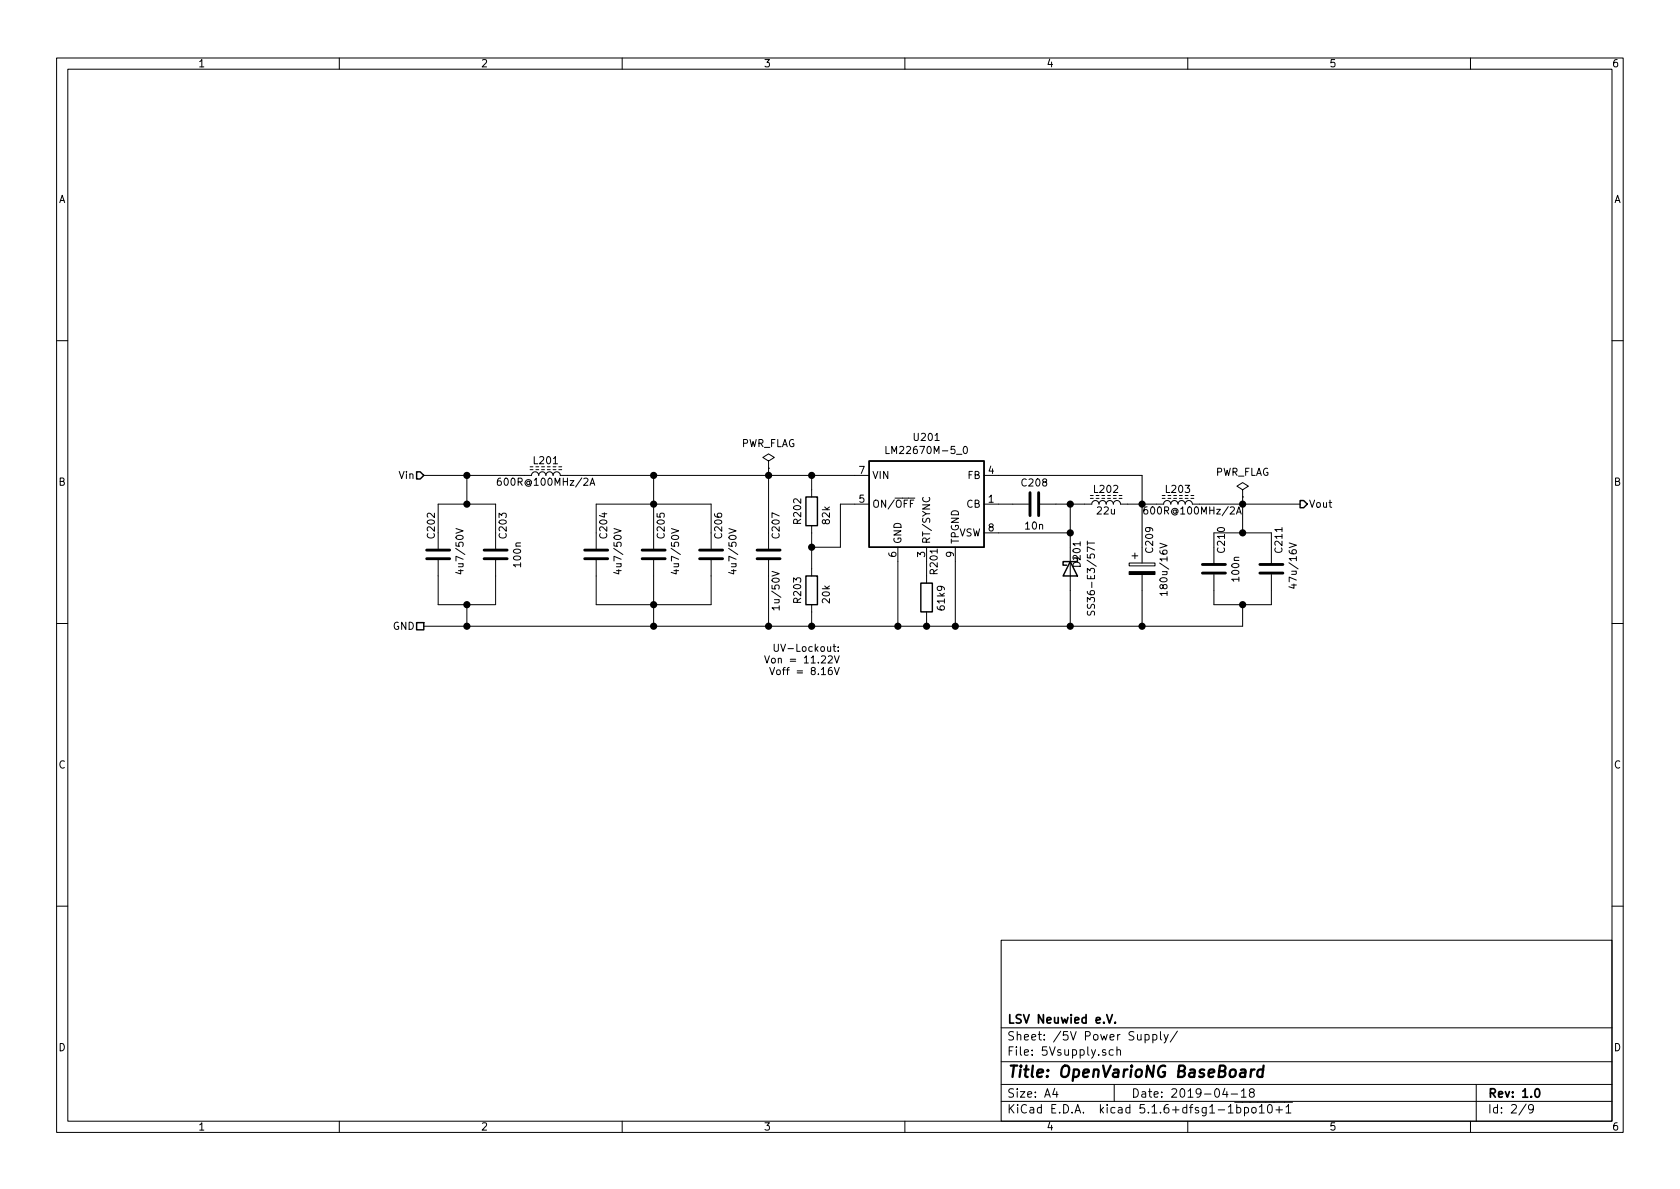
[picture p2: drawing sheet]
EESchema Schematic File Version 4
EELAYER 30 0
EELAYER END
$Descr A4 11693 8268
encoding utf-8
Sheet 2 9
Title "OpenVarioNG BaseBoard"
Date "2019-04-18"
Rev "1.0"
Comp "LSV Neuwied e.V."
Comment1 ""
Comment2 ""
Comment3 ""
Comment4 ""
$EndDescr
$Comp
L Device:C C202
U 1 1
P 3050 3850
F 0 "C202" V 3000 3950 50  0000 L CNN
F 1 "4u7/50V" V 3200 3700 50  0000 L CNN
F 2 "Capacitor_SMD:C_1206_3216Metric" H 3088 3700 50  0001 C CNN
F 3 "~" H 3050 3850 50  0001 C CNN
F 4 "Murata" H 3050 3850 50  0001 C CNN "Manu"
F 5 "GRM31CR71H475KA12L" H 3050 3850 50  0001 C CNN "PartNo"
	1    3050 3850
	1    0    0    -1  
$EndComp
$Comp
L Device:C C203
U 1 1
P 3450 3850
F 0 "C203" V 3500 3950 50  0000 L CNN
F 1 "100n" V 3600 3750 50  0000 L CNN
F 2 "Capacitor_SMD:C_0805_2012Metric" H 3488 3700 50  0001 C CNN
F 3 "~" H 3450 3850 50  0001 C CNN
	1    3450 3850
	1    0    0    -1  
$EndComp
$Comp
L Device:C C207
U 1 1
P 5350 3850
F 0 "C207" V 5400 3950 50  0000 L CNN
F 1 "1u/50V" V 5400 3450 50  0000 L CNN
F 2 "Capacitor_SMD:C_0805_2012Metric" H 5388 3700 50  0001 C CNN
F 3 "~" H 5350 3850 50  0001 C CNN
F 4 "Murata" H 5350 3850 50  0001 C CNN "Manu"
F 5 "GRM21BR71H105KA12L" H 5350 3850 50  0001 C CNN "PartNo"
	1    5350 3850
	1    0    0    -1  
$EndComp
$Comp
L Device:C C211
U 1 1
P 8850 3950
F 0 "C211" V 8900 4050 50  0000 L CNN
F 1 "47u/16V" V 9000 3800 50  0000 L CNN
F 2 "Capacitor_SMD:C_1210_3225Metric" H 8888 3800 50  0001 C CNN
F 3 "~" H 8850 3950 50  0001 C CNN
F 4 "Murata" H 8850 3950 50  0001 C CNN "Manu"
F 5 "GRM32ER61C476KE15L" H 8850 3950 50  0001 C CNN "PartNo"
	1    8850 3950
	1    0    0    -1  
$EndComp
$Comp
L Device:C C210
U 1 1
P 8450 3950
F 0 "C210" V 8500 4050 50  0000 L CNN
F 1 "100n" V 8600 3850 50  0000 L CNN
F 2 "Capacitor_SMD:C_0805_2012Metric" H 8488 3800 50  0001 C CNN
F 3 "~" H 8450 3950 50  0001 C CNN
	1    8450 3950
	1    0    0    -1  
$EndComp
$Comp
L Device:CP C209
U 1 1
P 7950 3950
F 0 "C209" V 8000 4050 50  0000 L CNN
F 1 "180u/16V" V 8100 3750 50  0000 L CNN
F 2 "Capacitor_SMD:CP_Elec_10x7.9" H 7988 3800 50  0001 C CNN
F 3 "~" H 7950 3950 50  0001 C CNN
F 4 "Sanyo" H 7950 3950 50  0001 C CNN "Manu"
F 5 "16SVP180MX" H 7950 3950 50  0001 C CNN "PartNo"
	1    7950 3950
	1    0    0    -1  
$EndComp
$Comp
L Device:L_Core_Ferrite L201
U 1 1
P 3800 3300
F 0 "L201" V 3900 3300 50  0000 C CNN
F 1 "600R@100MHz/2A" V 3750 3300 50  0000 C CNN
F 2 "modusoft:WE_742792040" H 3800 3300 50  0001 C CNN
F 3 "~" H 3800 3300 50  0001 C CNN
F 4 "Würth" V 3800 3300 50  0001 C CNN "Manu"
F 5 "WE_CBF 742792040" V 3800 3300 50  0001 C CNN "PartNo"
	1    3800 3300
	0    -1   -1   0   
$EndComp
$Comp
L Device:L_Core_Ferrite L202
U 1 1
P 7700 3500
F 0 "L202" V 7800 3500 50  0000 C CNN
F 1 "22u" V 7650 3500 50  0000 C CNN
F 2 "Inductor_SMD:L_Wuerth_WE-PDF_Handsoldering" H 7700 3500 50  0001 C CNN
F 3 "~" H 7700 3500 50  0001 C CNN
F 4 "Würth" V 7700 3500 50  0001 C CNN "Manu"
F 5 "WE_PDF 7447798221" V 7700 3500 50  0001 C CNN "PartNo"
	1    7700 3500
	0    -1   -1   0   
$EndComp
$Comp
L Device:C C208
U 1 1
P 7200 3500
F 0 "C208" V 7050 3500 50  0000 C CNN
F 1 "10n" V 7350 3500 50  0000 C CNN
F 2 "Capacitor_SMD:C_0805_2012Metric" H 7238 3350 50  0001 C CNN
F 3 "~" H 7200 3500 50  0001 C CNN
	1    7200 3500
	0    1    1    0   
$EndComp
$Comp
L mds-vreg:LM22670M-5_0 U201
U 1 1
P 6450 3500
F 0 "U201" H 6450 3967 50  0000 C CNN
F 1 "LM22670M-5_0" H 6450 3876 50  0000 C CNN
F 2 "modusoft:HSOP-8-1EP_3.9x4.9mm_P1.27mm_EP2.41x3.1mm_ThermalVias" H 6600 3150 50  0001 L CIN
F 3 "http://www.ti.com/lit/ds/symlink/lm22675-q1.pdf" H 6450 3500 50  0001 C CNN
	1    6450 3500
	1    0    0    -1  
$EndComp
$Comp
L Device:R R201
U 1 1
P 6450 4150
F 0 "R201" V 6500 4300 50  0000 L CNN
F 1 "61k9" V 6550 4050 50  0000 L CNN
F 2 "Resistor_SMD:R_0805_2012Metric" V 6380 4150 50  0001 C CNN
F 3 "~" H 6450 4150 50  0001 C CNN
	1    6450 4150
	1    0    0    -1  
$EndComp
Wire Wire Line
	4550 4000 4550 4200
Wire Wire Line
	4950 3700 4950 3500
Wire Wire Line
	4950 3500 4550 3500
Connection ~ 4550 3500
Wire Wire Line
	4550 3500 4550 3700
Wire Wire Line
	4150 3700 4150 3500
Wire Wire Line
	4150 3500 4550 3500
Wire Wire Line
	4150 4000 4150 4200
Wire Wire Line
	4150 4200 4550 4200
Connection ~ 4550 4200
Wire Wire Line
	4950 4000 4950 4200
Wire Wire Line
	4950 4200 4550 4200
Wire Wire Line
	6250 3900 6250 4350
Wire Wire Line
	6450 3900 6450 4000
Wire Wire Line
	6450 4300 6450 4350
Wire Wire Line
	6650 3900 6650 4350
Wire Wire Line
	3450 3700 3450 3500
Wire Wire Line
	3050 3700 3050 3500
Wire Wire Line
	3050 4000 3050 4200
Wire Wire Line
	3450 4200 3450 4000
$Comp
L Device:D_Schottky D201
U 1 1
P 7450 3950
F 0 "D201" H 7250 4000 50  0000 L CNN
F 1 "SS36-E3/57T" H 7250 4100 50  0000 L CNN
F 2 "Diode_SMD:D_SMC" H 7450 3950 50  0001 C CNN
F 3 "~" H 7450 3950 50  0001 C CNN
	1    7450 3950
	0    1    1    0   
$EndComp
Wire Wire Line
	6950 3700 7450 3700
Wire Wire Line
	7450 3700 7450 3500
Wire Wire Line
	7450 3500 7350 3500
Wire Wire Line
	7050 3500 6950 3500
Wire Wire Line
	7450 3500 7550 3500
Connection ~ 7450 3500
Wire Wire Line
	7450 3700 7450 3800
Connection ~ 7450 3700
Wire Wire Line
	7450 4100 7450 4350
Wire Wire Line
	7950 4100 7950 4350
Wire Wire Line
	7950 3800 7950 3500
Wire Wire Line
	7950 3500 7850 3500
Connection ~ 7950 3500
Wire Wire Line
	8450 4100 8450 4200
Wire Wire Line
	8850 4200 8850 4100
Wire Wire Line
	8450 3800 8450 3700
Wire Wire Line
	8850 3700 8850 3800
Wire Wire Line
	7950 3500 8050 3500
Wire Wire Line
	6950 3300 7950 3300
Wire Wire Line
	7950 3300 7950 3500
Text HLabel 2950 3300 0    50   Input ~ 0
Vin
Text HLabel 9050 3500 2    50   Output ~ 0
Vout
Text HLabel 2950 4350 0    50   UnSpc ~ 0
GND
$Comp
L Device:C C204
U 1 1
P 4150 3850
F 0 "C204" V 4200 3950 50  0000 L CNN
F 1 "4u7/50V" V 4300 3700 50  0000 L CNN
F 2 "Capacitor_SMD:C_1206_3216Metric" H 4188 3700 50  0001 C CNN
F 3 "~" H 4150 3850 50  0001 C CNN
F 4 "Murata" H 4150 3850 50  0001 C CNN "Manu"
F 5 "GRM31CR71H475KA12L" H 4150 3850 50  0001 C CNN "PartNo"
	1    4150 3850
	1    0    0    -1  
$EndComp
$Comp
L Device:C C205
U 1 1
P 4550 3850
F 0 "C205" V 4600 3950 50  0000 L CNN
F 1 "4u7/50V" V 4700 3700 50  0000 L CNN
F 2 "Capacitor_SMD:C_1206_3216Metric" H 4588 3700 50  0001 C CNN
F 3 "~" H 4550 3850 50  0001 C CNN
F 4 "Murata" H 4550 3850 50  0001 C CNN "Manu"
F 5 "GRM31CR71H475KA12L" H 4550 3850 50  0001 C CNN "PartNo"
	1    4550 3850
	1    0    0    -1  
$EndComp
$Comp
L Device:C C206
U 1 1
P 4950 3850
F 0 "C206" V 5000 3950 50  0000 L CNN
F 1 "4u7/50V" V 5100 3700 50  0000 L CNN
F 2 "Capacitor_SMD:C_1206_3216Metric" H 4988 3700 50  0001 C CNN
F 3 "~" H 4950 3850 50  0001 C CNN
F 4 "Murata" H 4950 3850 50  0001 C CNN "Manu"
F 5 "GRM31CR71H475KA12L" H 4950 3850 50  0001 C CNN "PartNo"
	1    4950 3850
	1    0    0    -1  
$EndComp
$Comp
L Device:L_Core_Ferrite L203
U 1 1
P 8200 3500
F 0 "L203" V 8300 3500 50  0000 C CNN
F 1 "600R@100MHz/2A" V 8150 3400 50  0000 C CNN
F 2 "modusoft:WE_742792040" H 8200 3500 50  0001 C CNN
F 3 "~" H 8200 3500 50  0001 C CNN
F 4 "Würth" V 8200 3500 50  0001 C CNN "Manu"
F 5 "WE_CBF 742792040" V 8200 3500 50  0001 C CNN "PartNo"
	1    8200 3500
	0    -1   -1   0   
$EndComp
Wire Wire Line
	3050 4200 3250 4200
Wire Wire Line
	3950 3300 4550 3300
Wire Wire Line
	3050 3500 3250 3500
Wire Wire Line
	4550 3300 4550 3500
Connection ~ 4550 3300
Wire Wire Line
	4550 3300 5350 3300
Wire Wire Line
	4550 4200 4550 4350
Wire Wire Line
	3250 3300 3250 3500
Wire Wire Line
	3250 3300 3650 3300
Connection ~ 3250 3500
Wire Wire Line
	3250 3500 3450 3500
Wire Wire Line
	3250 4200 3250 4350
Connection ~ 3250 4200
Wire Wire Line
	3250 4200 3450 4200
Wire Wire Line
	5350 3300 5350 3700
Connection ~ 5350 3300
Wire Wire Line
	5350 4000 5350 4350
Wire Wire Line
	8450 4200 8650 4200
Wire Wire Line
	8350 3500 8650 3500
Wire Wire Line
	8450 3700 8650 3700
Wire Wire Line
	8650 3700 8650 3500
Connection ~ 8650 3700
Wire Wire Line
	8650 3700 8850 3700
Connection ~ 8650 3500
Wire Wire Line
	8650 3500 9050 3500
Wire Wire Line
	8650 4200 8650 4350
Connection ~ 8650 4200
Wire Wire Line
	8650 4200 8850 4200
Wire Wire Line
	8650 4350 7950 4350
Wire Wire Line
	7950 4350 7450 4350
Connection ~ 7950 4350
Wire Wire Line
	7450 4350 6650 4350
Connection ~ 7450 4350
Wire Wire Line
	6650 4350 6450 4350
Connection ~ 6650 4350
Wire Wire Line
	6450 4350 6250 4350
Connection ~ 6450 4350
Wire Wire Line
	5350 4350 4550 4350
Connection ~ 5350 4350
Wire Wire Line
	4550 4350 3250 4350
Connection ~ 4550 4350
Connection ~ 3250 4350
$Comp
L power:PWR_FLAG #FLG0201
U 1 1
P 5350 3250
F 0 "#FLG0201" H 5350 3325 50  0001 C CNN
F 1 "PWR_FLAG" H 5350 3424 50  0000 C CNN
F 2 "" H 5350 3250 50  0001 C CNN
F 3 "~" H 5350 3250 50  0001 C CNN
	1    5350 3250
	1    0    0    -1  
$EndComp
Wire Wire Line
	5350 3250 5350 3300
$Comp
L power:PWR_FLAG #FLG0202
U 1 1
P 8650 3450
F 0 "#FLG0202" H 8650 3525 50  0001 C CNN
F 1 "PWR_FLAG" H 8650 3624 50  0000 C CNN
F 2 "" H 8650 3450 50  0001 C CNN
F 3 "~" H 8650 3450 50  0001 C CNN
	1    8650 3450
	1    0    0    -1  
$EndComp
Wire Wire Line
	8650 3450 8650 3500
Wire Wire Line
	2950 4350 3250 4350
Wire Wire Line
	3250 3300 2950 3300
Connection ~ 3250 3300
$Comp
L Device:R R202
U 1 1
P 5650 3550
F 0 "R202" V 5550 3450 50  0000 L CNN
F 1 "82k" V 5750 3450 50  0000 L CNN
F 2 "Resistor_SMD:R_0805_2012Metric" V 5580 3550 50  0001 C CNN
F 3 "~" H 5650 3550 50  0001 C CNN
	1    5650 3550
	1    0    0    -1  
$EndComp
$Comp
L Device:R R203
U 1 1
P 5650 4100
F 0 "R203" V 5550 4000 50  0000 L CNN
F 1 "20k" V 5750 4000 50  0000 L CNN
F 2 "Resistor_SMD:R_0805_2012Metric" V 5580 4100 50  0001 C CNN
F 3 "~" H 5650 4100 50  0001 C CNN
	1    5650 4100
	1    0    0    -1  
$EndComp
Wire Wire Line
	5950 3500 5850 3500
Wire Wire Line
	5350 3300 5650 3300
Wire Wire Line
	5650 3400 5650 3300
Connection ~ 5650 3300
Wire Wire Line
	5650 3300 5950 3300
Wire Wire Line
	5650 3700 5650 3800
Wire Wire Line
	5350 4350 5650 4350
Connection ~ 6250 4350
Wire Wire Line
	5850 3500 5850 3800
Wire Wire Line
	5850 3800 5650 3800
Connection ~ 5650 3800
Wire Wire Line
	5650 3800 5650 3950
Wire Wire Line
	5650 4250 5650 4350
Connection ~ 5650 4350
Wire Wire Line
	5650 4350 6250 4350
Text Notes 5850 4700 2    50   ~ 0
UV-Lockout:\nVon = 11.22V\nVoff = 8.16V
$EndSCHEMATC
